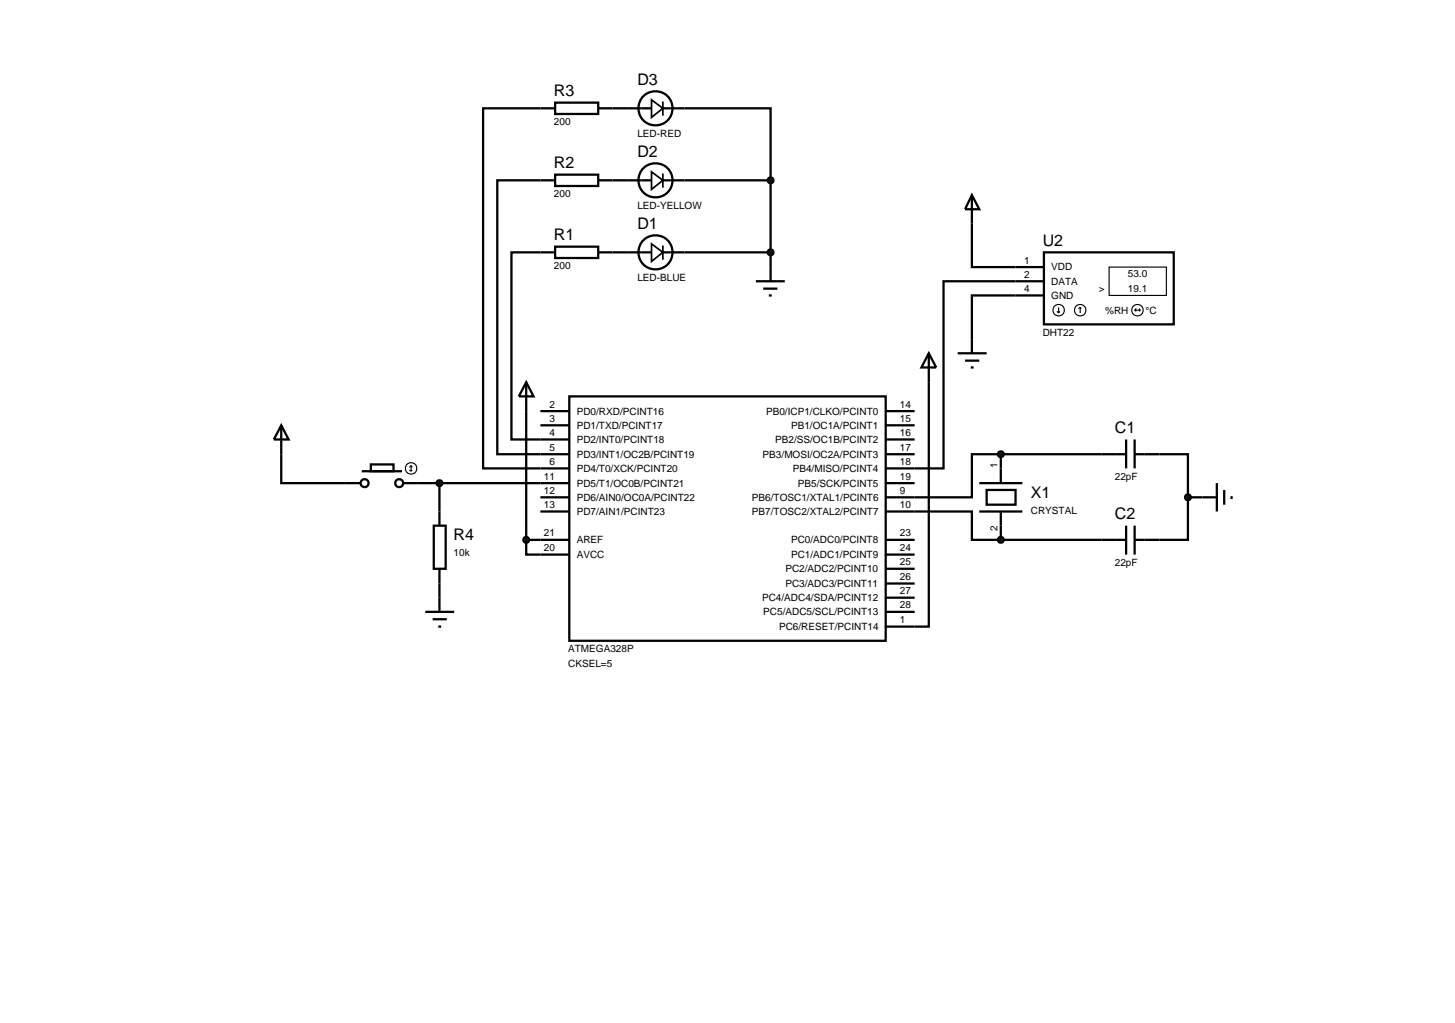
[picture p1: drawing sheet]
<svg xmlns="http://www.w3.org/2000/svg" width="257mm" height="180mm" viewBox="0 0 257 180" stroke-linecap="round" stroke-linejoin="round" font-family="sans-serif">
<g fill="none" stroke="#000" stroke-width=".4">
<path d="M95.3 19.1h-10.1v63.5h15.2M108 19.1h2.6M120.7 19.1h15.2v12.7M95.3 31.8h-7.6v48.3h12.7M108 31.8h2.6M120.7 31.8h15.2M135.9 31.8v15.3M171.4 39.4v7.7h7.7M95.3 44.5h-5.1v33h10.2M108 44.5h2.6M120.7 44.5h15.2M179.1 49.6h-12.7v33h-10.2"/>
<path d="M179.1 52.1h-7.7v7.7M92.8 67.4l1.3 2.5h-2.6zM92.8 67.4v27.8M95.3 72.5h5.1M95.3 75h5.1M100.4 69.9h55.8v43.1h-55.8zM156.2 72.5h5.1M156.2 75h5.1M156.2 77.5h5.1M163.8 67.4v43.1h-7.6M49.6 80.1v5.1h11.4M73.7 85.2h26.7"/>
<path d="M77.5 85.2v5M92.8 95.2v2.6h7.6M92.8 95.2h7.6M95.3 87.7h5.1M95.3 90.2h5.1M156.2 90.2h15.2v5h5.1M156.2 95.2h5.1M156.2 80.1h5.1M156.2 85.2h5.1M156.2 97.8h5.1M176.5 80.1h-5.1v7.6h-15.2M176.5 95.2h17.8"/>
<path d="M176.5 80.1v2.5M176.5 92.7v2.5M176.5 80.1h17.8M204.5 80.1h5v7.6M209.5 87.7v7.5h-5M209.5 87.7h2.6M77.5 102.9v2.5M156.2 107.9h5.1M156.2 105.4h5.1M156.2 102.9h5.1M156.2 100.3h5.1"/>
</g>
<path d="M92.5 94.8l.3-.1-.5 .5zM92.8 94.7l.3 .1 .2 .4zM93.3 95.2l-.2 .4-.3 .1zM92.3 95.2l.5 .5-.4-.2z" fill="#004000" stroke="#000" stroke-width=".4"/>
<path d="M92.8 94.7l.5 .5-.5 .5-.5-.5z" fill="#004000"/>
<g fill="none" stroke="#000" stroke-width=".4">
<path d="M95.3 19.1h2.6M97.9 18.1h7.6v2h-7.6zM105.5 19.1h2.5M110.6 19.1h4.3M116.9 19.1h3.8M95.3 31.8h2.6M97.9 30.8h7.6v2h-7.6zM105.5 31.8h2.5M110.6 31.8h4.3M116.9 31.8h3.8M171.4 34.4l1.3 2.5h-2.5zM171.4 34.4v5"/>
<path d="M95.3 44.5h2.6M97.9 43.5h7.6v2h-7.6zM105.5 44.5h2.5M110.6 44.5h4.3M116.9 44.5h3.8M133.3 49.6h5.1M134.6 50.9h2.5M135.6 52.1h.5M135.9 47.1v2.5M171.4 59.8v2.5M179.1 49.6h5M179.1 47.1h5"/>
<path d="M179.1 52.1h5M184.1 44.5h22.9v12.7h-22.9zM163.8 62.3l1.3 2.5h-2.6zM163.8 62.3v5.1M168.9 62.3h5.1M170.2 63.6h2.5M171.2 64.8h.5"/>
<circle cx="115.6" cy="19.1" r="3"/>
<circle cx="115.6" cy="31.8" r="3"/>
<circle cx="115.6" cy="44.5" r="3"/>
</g>
<g fill="none" stroke="#000" stroke-width=".2">
<path d="M186.4 54.9l.3 .3M186.7 54.2v1M186.9 54.9l-.2 .3M190.5 54.2l-.3 .2M190.5 54.2l.2 .2M190.5 54.2v1M195.6 47.1h10.1v5h-10.1zM200.1 54.7h1M200.1 54.7l.3 .2M200.4 54.4l-.3 .3M200.9 54.4l.2 .3M201.1 54.7l-.2 .2"/>
<circle cx="186.7" cy="54.7" r="1.01"/>
<circle cx="190.5" cy="54.7" r="1.01"/>
<circle cx="200.6" cy="54.7" r="1.01"/>
</g>
<path d="M114.9 17.6l2 1.5-2 1.6zM116.9 17.9v2.5M114.9 30.3l2 1.5-2 1.6zM116.9 30.6v2.5M114.9 43l2 1.5-2 1.6zM116.9 43.3v2.5" fill="none" stroke="#000" stroke-width=".3"/>
<g fill="#004000" stroke="#000" stroke-width=".4">
<path d="M135.6 44.1l.3-.1-.5 .5zM135.9 44l.3 .1 .2 .4zM135.9 45l.5-.5-.2 .4zM135.4 44.5l.5 .5-.4-.2z"/>
<path d="M135.6 31.4l.3-.1-.5 .5zM135.9 31.3l.3 .1 .2 .4zM135.9 32.3l.5-.5-.2 .4zM135.4 31.8l.5 .5-.4-.2z"/>
</g>
<g fill="#004000">
<path d="M135.9 44l.5 .5-.5 .5-.5-.5z"/>
<path d="M135.9 31.3l.5 .5-.5 .5-.5-.5z"/>
</g>
<g fill="none" stroke="#000" stroke-width=".4">
<path d="M198.6 77.5v5.1M200.1 77.5v5.1M172.7 85.2h7.6M172.7 90.2h7.6M174 86.4h5.1v2.6h-5.1zM176.5 82.6v2.6M176.5 90.2v2.5M194.3 80.1h4.3M194.3 95.2h4.3M198.6 92.7v5.1M200.1 92.7v5.1M200.1 80.1h4.4"/>
<path d="M200.1 95.2h4.4M212.1 87.7h2.5M214.6 85.2v5M215.9 86.4v2.6M217.2 87.5v.5"/>
</g>
<g fill="#004000" stroke="#000" stroke-width=".4">
<path d="M176.2 79.7l.3-.1-.5 .5zM176.5 79.6l.3 .1 .2 .4zM177 80.1l-.1 .3-.4 .2zM176 80.1l.5 .5-.4-.2z"/>
<path d="M176.2 94.8l.3-.1-.5 .5zM176.5 94.7l.3 .1 .2 .4zM177 95.2l-.1 .3-.4 .2zM176 95.2l.5 .5-.4-.2z"/>
<path d="M209.1 87.4l.4-.2-.5 .5zM209.5 87.2l.3 .1 .2 .4zM209.5 88.2l.5-.5-.1 .3zM209 87.7l.5 .5-.4-.2z"/>
</g>
<g fill="#004000">
<path d="M176 80.1l.5-.5 .5 .5-.5 .5z"/>
<path d="M176.5 94.7l.5 .5-.5 .5-.5-.5z"/>
<path d="M209 87.7l.5-.5 .5 .5-.5 .5z"/>
</g>
<g fill="none" stroke="#000" stroke-width=".4">
<path d="M49.6 75l1.3 2.5h-2.6zM49.6 75v5.1M61 85.2h2.6M63.8 83.1h7.1M65.4 81.9h4v1.2h-4zM71.2 85.2h2.5M76.5 92.7h2.1v7.6h-2.1zM77.5 90.2v2.5M75 107.9h5.1M76.3 109.2h2.5M77.3 110.5h.5M77.5 100.3v2.6"/>
<path d="M77.5 105.4v2.5"/>
<circle cx="64.3" cy="85.2" r=".7"/>
<circle cx="70.4" cy="85.2" r=".7"/>
</g>
<g fill="none" stroke="#000" stroke-width=".2">
<path d="M72.2 82.9l.3 .2M72.5 82.1v1M72.5 82.1l-.3 .3M72.5 82.1l.2 .3M72.7 82.9l-.2 .2"/>
<circle cx="72.5" cy="82.6" r="1.01"/>
</g>
<path d="M77.2 84.8l.3-.1-.5 .5zM77.5 84.7l.4 .2 .1 .3zM77.5 85.7l.5-.5-.1 .3zM77 85.2l.5 .5-.4-.2z" fill="#004000" stroke="#000" stroke-width=".4"/>
<path d="M77.5 84.7l.5 .5-.5 .5-.5-.5z" fill="#004000"/>
<g font-size="2.8">
<text x="97.7" y="17">R3</text>
<text x="112.4" y="15">D3</text>
<text x="97.7" y="29.7">R2</text>
<text x="112.4" y="27.7">D2</text>
<text x="112.4" y="40.4">D1</text>
<text x="97.7" y="42.4">R1</text>
<text x="183.9" y="43.4">U2</text>
<text x="196.6" y="76.4">C1</text>
<text x="181.8" y="87.8">X1</text>
<text x="80" y="95.3">R4</text>
<text x="196.6" y="91.6">C2</text>
</g>
<g font-size="1.8">
<text x="97.7" y="22.1">200</text>
<text x="112.4" y="24.2">LED-RED</text>
<text x="97.7" y="34.8">200</text>
<text x="112.4" y="36.9">LED-YELLOW</text>
<text x="97.7" y="47.5">200</text>
<text x="180.6" y="46.5">1</text>
<text x="185.4" y="47.7">VDD</text>
<text x="112.4" y="49.6">LED-BLUE</text>
<text x="180.6" y="49">2</text>
<text x="180.6" y="51.5">4</text>
<text x="185.4" y="50.2">DATA</text>
<text x="185.4" y="52.7">GND</text>
<text x="193.8" y="51.5">&gt;</text>
<text x="198.9" y="48.9">53.0</text>
<text x="198.9" y="51.5">19.1</text>
<text x="183.9" y="59.2">DHT22</text>
<text x="194.9" y="55.3">%RH</text>
<text x="202" y="55.3">°C</text>
<text x="96.9" y="71.9">2</text>
<text x="158.7" y="71.9">14</text>
<text x="96.9" y="76.9">4</text>
<text x="96.9" y="74.4">3</text>
<text x="101.7" y="75.6">PD1/TXD/PCINT17</text>
<text x="101.7" y="73.1">PD0/RXD/PCINT16</text>
<text x="135.1" y="73.1">PB0/ICP1/CLKO/PCINT0</text>
<text x="139.5" y="75.6">PB1/OC1A/PCINT1</text>
<text x="158.7" y="74.4">15</text>
<text x="158.7" y="76.9">16</text>
<text x="96.9" y="82">6</text>
<text x="96.9" y="79.5">5</text>
<text x="101.7" y="83.2">PD4/T0/XCK/PCINT20</text>
<text x="101.7" y="80.7">PD3/INT1/OC2B/PCINT19</text>
<text x="101.7" y="78.1">PD2/INT0/PCINT18</text>
<text x="134.5" y="80.7">PB3/MOSI/OC2A/PCINT3</text>
<text x="136.7" y="78.1">PB2/SS/OC1B/PCINT2</text>
<text x="139.8" y="83.2">PB4/MISO/PCINT4</text>
<text x="158.7" y="79.5">17</text>
<text x="158.7" y="82">18</text>
<text x="175.9" y="82.6" transform="rotate(-90 175.9 82.6)">1</text>
<text x="95.9" y="87.1">12</text>
<text x="95.9" y="84.6">11</text>
<text x="95.9" y="89.6">13</text>
<text x="101.7" y="88.3">PD6/AIN0/OC0A/PCINT22</text>
<text x="101.7" y="85.8">PD5/T1/OC0B/PCINT21</text>
<text x="132.6" y="88.3">PB6/TOSC1/XTAL1/PCINT6</text>
<text x="140.7" y="85.8">PB5/SCK/PCINT5</text>
<text x="158.7" y="84.6">19</text>
<text x="158.7" y="89.6">10</text>
<text x="158.7" y="87.1">9</text>
<text x="196.6" y="84.6">22pF</text>
<text x="95.9" y="94.6">21</text>
<text x="101.7" y="95.8">AREF</text>
<text x="101.7" y="90.8">PD7/AIN1/PCINT23</text>
<text x="132.6" y="90.8">PB7/TOSC2/XTAL2/PCINT7</text>
<text x="139.5" y="95.8">PC0/ADC0/PCINT8</text>
<text x="158.7" y="94.6">23</text>
<text x="175.9" y="93.7" transform="rotate(-90 175.9 93.7)">2</text>
<text x="181.8" y="90.6">CRYSTAL</text>
<text x="80" y="98.1">10k</text>
<text x="95.9" y="97.2">20</text>
<text x="101.7" y="98.4">AVCC</text>
<text x="138.5" y="100.9">PC2/ADC2/PCINT10</text>
<text x="139.5" y="98.4">PC1/ADC1/PCINT9</text>
<text x="158.7" y="99.7">25</text>
<text x="158.7" y="97.2">24</text>
<text x="196.6" y="99.8">22pF</text>
<text x="134.4" y="106">PC4/ADC4/SDA/PCINT12</text>
<text x="138.5" y="103.5">PC3/ADC3/PCINT11</text>
<text x="158.7" y="107.3">28</text>
<text x="158.7" y="104.8">27</text>
<text x="158.7" y="102.3">26</text>
<text x="134.6" y="108.5">PC5/ADC5/SCL/PCINT13</text>
<text x="137.4" y="111.1">PC6/RESET/PCINT14</text>
<text x="158.7" y="109.9">1</text>
<text x="100.2" y="115">ATMEGA328P</text>
<text x="100.2" y="117.6">CKSEL=5</text>
</g>
</svg>
